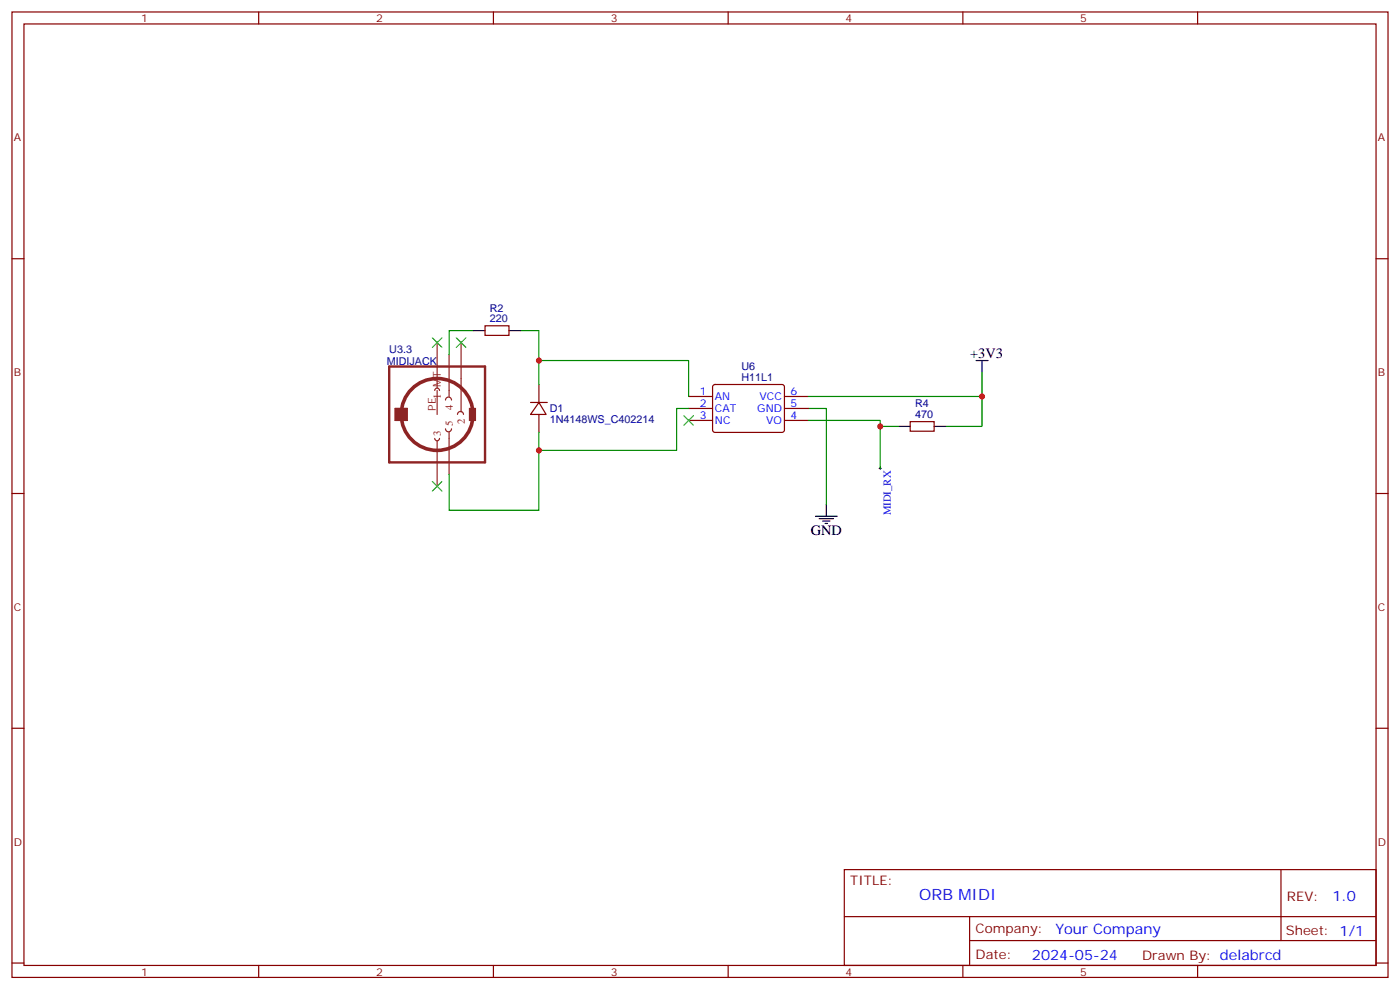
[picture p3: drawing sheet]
<svg xmlns="http://www.w3.org/2000/svg" width="412mm" height="292mm" viewBox="0 0 412 292" stroke-linecap="round" stroke-linejoin="round" font-family="sans-serif">
<g fill="none" stroke="#870000" stroke-width=".35">
<path d="M3.5 3.5h405.4v284.4h-405.4zM7.1 7.1h398.2v277.2h-398.2zM76.2 3.5v3.6M145.3 3.5v3.6M214.5 3.5v3.6M283.6 3.5v3.6M352.8 3.5v3.6M3.5 76.2h3.6M405.3 76.2h3.6M142.9 96h7v2.8h-7zM156.3 118.5h4.9M158.7 118.5l2.2 3.6h-4.6z"/>
<path d="M158.7 113.2v5.3M202.8 116.8h7.1M210.1 113.4l.5-.2 20 .1 .5 .6-.1 13-.6 .5-20.1-.1-.4-.7v-12.7zM231.1 116.8h7M158.7 122.1v5.3M202.8 123.8h7.1M202.8 120.3h7.1M231.1 123.8h7M231.1 120.3h7M268.1 124.2h7.1v2.8h-7.1zM3.5 145.3h3.6M405.3 145.3h3.6"/>
<path d="M3.5 214.5h3.6M405.3 214.5h3.6M248.7 256.1h156.6v28.2h-156.6zM377.3 256.1v20.9M248.7 270h156.5M285.6 277h119.6M285.6 270v14.1M3.5 283.6h3.6M76.2 284.3v3.6M145.3 284.3v3.6M214.5 284.3v3.6M283.6 284.3v3.6"/>
<path d="M352.8 284.3v3.6M405.3 283.6h3.6"/>
</g>
<path d="M128.1 115a.71 .71 0 0 1 .7-.7 .71 .71 0 0 1 .7 .7M128.8 100.9v13.4M128.8 115v7.1M131.2 117.8a.88 .88 0 0 1 .9-.9 .88 .88 0 0 1 .9 .9M132.3 104.4v12.4M135.8 100.9v20.5M116.4 120.3h3.5v3.5h-3.5zM128.1 129.1a.71 .71 0 0 0 .7 .7 .71 .71 0 0 0 .7-.7M128.8 129.8v13.4M131.2 126.3a.88 .88 0 0 0 .9 .9 .88 .88 0 0 0 .9-.9M132.3 127.4v12.3M134.8 122.1a.88 .88 0 0 1 .8-.9 .88 .88 0 0 1 .9 .9" fill="none" stroke="#8c2424" stroke-width=".35"/>
<path d="M114.7 108h28.2v28.2h-28.2z" fill="none" stroke="#8c2424" stroke-width=".71"/>
<circle cx="128.8" cy="122.1" r="10.6" fill="none" stroke="#8c2424" stroke-width="1.1"/>
<g fill="#8c2424" stroke="#8c2424" stroke-width=".35">
<path d="M116.4 120.3h3.5v3.5h-3.5z"/>
<path d="M138.3 120.3h1.8v3.5h-1.8z"/>
</g>
<path d="M127.4 99.5l2.8 2.8M130.2 99.5l-2.8 2.8M134.4 99.5l2.8 2.8M137.2 99.5l-2.8 2.8M201.4 122.4l2.9 2.8M204.3 122.4l-2.9 2.8M127.4 141.8l2.8 2.8M130.2 141.8l-2.8 2.8" fill="none" stroke="#3c3" stroke-width=".35"/>
<path d="M139.3 97.4h-7v7M153.5 97.4h5.2v15.8M158.7 106.2h44.1v10.6M238.1 116.8h51.2M289.3 109.7v15.9h-10.6M158.7 127.4v22.9h-26.4v-10.6M202.8 120.3h-3.5v12.3h-40.6M238.1 120.3h5.3v28.2M238.1 123.8h21.2v14.1M259.3 125.6h5.3" fill="none" stroke="#008700" stroke-width=".35"/>
<path d="M139.3 97.4h3.6M149.9 97.4h3.6M287.5 106.2h3.5M289.3 106.2v3.5M264.6 125.6h3.5M275.2 125.6h3.5M240.2 152h6.4M241.3 152.8h4.2M242.4 153.5h2.1M243.1 154.2h.7M243.4 148.5v3.5" fill="none" stroke="#000" stroke-width=".35"/>
<path d="M258.9 137.9h.7M259.3 137.6v.7" fill="none" stroke="#000" stroke-width=".29"/>
<g fill="#c00">
<circle cx="259.3" cy="125.6" r=".88"/>
<circle cx="289.3" cy="116.8" r=".88"/>
<circle cx="158.8" cy="106.2" r=".88"/>
<circle cx="158.8" cy="132.6" r=".88"/>
</g>
<text font-size="4.6" fill="#00f" x="270.8" y="265.1">ORB MIDI</text>
<g font-size="4.2">
<text x="285.8" y="105.5">+3V3</text>
<text x="238.8" y="157.7">GND</text>
</g>
<g font-size="4.2" fill="#00f">
<text x="392.5" y="265.4">1.0</text>
<text x="310.9" y="274.9">Your Company</text>
<text x="304" y="282.7">2024-05-24</text>
</g>
<g font-size="3.9" fill="#800">
<text x="250.5" y="260.7">TITLE:</text>
<text x="379.1" y="265.4">REV:</text>
<text x="287.4" y="274.9">Company:</text>
<text x="378.7" y="275.5">Sheet: 1/1</text>
<text x="287.4" y="282.6">Date:</text>
<text x="336.4" y="282.7">Drawn By: delabrcd</text>
</g>
<g font-size="3.2" fill="#800">
<text x="41.6" y="6.5">1</text>
<text x="110.8" y="6.5">2</text>
<text x="179.9" y="6.5">3</text>
<text x="249.1" y="6.5">4</text>
<text x="318.2" y="6.5">5</text>
<text x="4.1" y="41.6">A</text>
<text x="405.9" y="41.6">A</text>
<text x="4.1" y="110.8">B</text>
<text x="405.9" y="110.8">B</text>
<text x="4.1" y="179.9">C</text>
<text x="405.9" y="179.9">C</text>
<text x="4.1" y="249.1">D</text>
<text x="405.9" y="249.1">D</text>
<text x="41.6" y="287.3">1</text>
<text x="110.8" y="287.3">2</text>
<text x="179.9" y="287.3">3</text>
<text x="249.1" y="287.3">4</text>
<text x="318.2" y="287.3">5</text>
</g>
<g font-size="3.2" fill="#000080">
<text x="144.3" y="94.9">220</text>
<text x="144.3" y="91.8">R2</text>
<text x="113.9" y="107.4">MIDIJACK</text>
<text x="114.7" y="103.8">U3.3</text>
<text x="218.4" y="112.2">H11L1</text>
<text x="218.4" y="109.1">U6</text>
<text x="269.5" y="119.9">R4</text>
<text x="161.9" y="124.6">1N4148WS_C402214</text>
<text x="161.9" y="121.5">D1</text>
<text x="269.5" y="123.1">470</text>
</g>
<g font-size="3.2" fill="#8d2323">
<text x="129.8" y="117.5" transform="rotate(-90 129.8 117.5)">1 MT</text>
<text x="128.4" y="121" transform="rotate(-90 128.4 121)">PE</text>
<text x="133.3" y="125.6" transform="rotate(-90 133.3 125.6)">5</text>
<text x="133.3" y="120.7" transform="rotate(-90 133.3 120.7)">4</text>
<text x="136.9" y="124.9" transform="rotate(-90 136.9 124.9)">2</text>
<text x="129.8" y="128.4" transform="rotate(-90 129.8 128.4)">3</text>
</g>
<g font-size="3.2" fill="#00f">
<text x="206.1" y="116.4">1</text>
<text x="206.1" y="119.9">2</text>
<text x="210.6" y="117.8">AN</text>
<text x="223.8" y="117.8">VCC</text>
<text x="232.8" y="119.9">5</text>
<text x="232.8" y="116.4">6</text>
<text x="206.1" y="123.5">3</text>
<text x="210.6" y="124.9">NC</text>
<text x="210.6" y="121.4">CAT</text>
<text x="223.1" y="121.4">GND</text>
<text x="225.7" y="124.9">VO</text>
<text x="232.8" y="123.5">4</text>
<text x="262.4" y="151.8" transform="rotate(-90 262.4 151.8)">MIDI_RX</text>
</g>
</svg>
